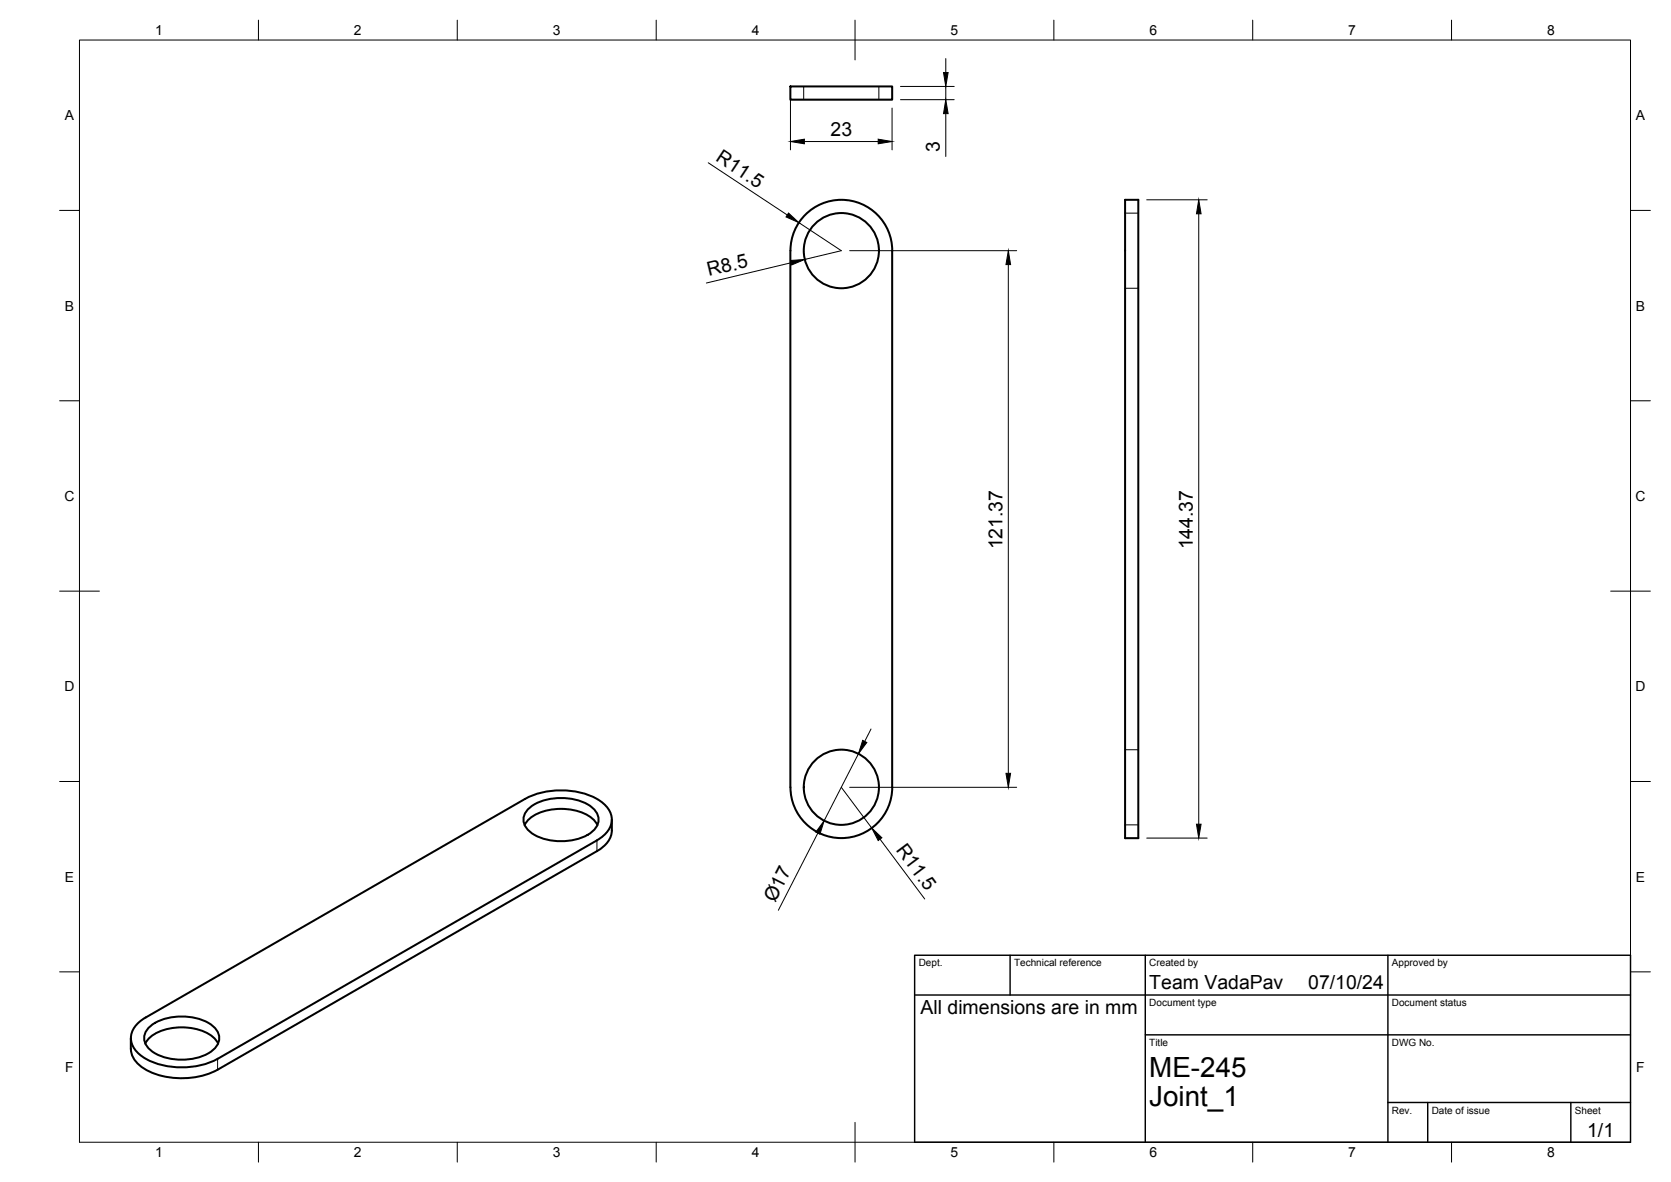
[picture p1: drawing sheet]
<svg xmlns="http://www.w3.org/2000/svg" width="420mm" height="297mm" viewBox="0 0 420 297" stroke-linecap="round" stroke-linejoin="round" font-family="sans-serif">
<!-- layer: Visible -->
<g fill="none" stroke="#000" stroke-width=".51">
<path d="M198.7 21.7h25.6v3.3h-25.6zM202.1 54.4a12.8 12.8 0 0 1 14-3.3 12.8 12.8 0 0 1 8.2 11.9v134.8a12.8 12.8 0 0 1-12.7 12.8 12.8 12.8 0 0 1-12.8-12.8v-134.8a12.7 12.7 0 0 1 3.3-8.6zM282.9 50.2h3.3v160.4h-3.3zM131.9 207.3a8.6 8.6 0 0 1 6.7-3.8 13.1 13.1 0 0 1 10.7 2.5l.9 1.3M132.7 203.4a13.2 13.2 0 0 1 11.9-2.5 7.9 7.9 0 0 1 5.7 3.9 4.1 4.1 0 0 1-2.6 5 14.5 14.5 0 0 1-14.2-.6 3.7 3.7 0 0 1-.8-5.8zM150.1 211.2l-95.4 54.9M150.1 211.2a6.3 6.3 0 0 0 3.7-5.7 7.1 7.1 0 0 0-4.8-5.3 20.3 20.3 0 0 0-17 .6l-95.4 54.9M153.8 206a7.3 7.3 0 0 1-.9 5.5 8.7 8.7 0 0 1-2.8 2.4l-95.4 54.9M36.7 255.7a6.3 6.3 0 0 0-3.8 5.6 7.1 7.1 0 0 0 4.9 5.3 20.3 20.3 0 0 0 16.9-.5M37.4 258.3a13.2 13.2 0 0 1 11.8-2.5 7.9 7.9 0 0 1 5.7 3.9 4.1 4.1 0 0 1-2.5 5 14.5 14.5 0 0 1-14.3-.6 3.7 3.7 0 0 1-.7-5.8zM32.9 260.9v2.7M32.9 263.6a6.7 6.7 0 0 0 4.4 5.6 20.2 20.2 0 0 0 17.4-.4"/>
<path d="M36.5 262.2a8.6 8.6 0 0 1 6.7-3.8 13.1 13.1 0 0 1 10.7 2.5l.9 1.3"/>
<circle cx="211.5" cy="63" r="9.5"/>
<circle cx="211.6" cy="197.8" r="9.5"/>
</g>
<!-- layer: Hidden -->
<path d="M202.1 21.7v3.3M221 21.7v3.3M282.9 53.6h3.3M282.9 72.4h3.3M282.9 188.4h3.3M282.9 207.3h3.3" fill="none" stroke="#000" stroke-width=".25"/>
<!-- layer: Visible Narrow -->
<path d="M150.1 211.2v2.7M54.7 266.1v2.7" fill="none" stroke="#000" stroke-width=".25"/>
<!-- layer: BORDER -->
<g fill="none" stroke="#000" stroke-width=".25">
<path d="M20 10.1h390v276.9h-390zM65 5.1v5M115 5.1v5M165 5.1v5M215 5.1v10M265 5.1v5M315 5.1v5M365 5.1v5M15 52.9h5M410 52.9h5M15 100.7h5M410 100.7h5"/>
<path d="M15 148.6h10M405 148.6h10M15 196.4h5M410 196.4h5M15 244.2h5M410 244.2h5M65 287v5M115 287v5M165 287v5M215 282.1v9.9M265 287v5M315 287v5"/>
<path d="M365 287v5"/>
</g>
<!-- layer: TITLEBLOCK -->
<path d="M230 240.1h180v46.9h-180zM230 250h180M254 240.1v9.9M288 240.1v46.9M349 240.1v46.9M288 260.1h122M349 277.1h61M359 277.1v9.9M395 277.1v9.9" fill="none" stroke="#000" stroke-width=".36"/>
<!-- layer: FD_Dimensions -->
<g fill="none" stroke="#000" stroke-width=".25">
<path d="M237.8 14.7v3.5M198.8 23.8v13.9M202.2 35.6h18.6M224.3 27.2v10.5M226.4 21.7h13.5M226.4 25h13.5M237.8 21.7v3.3M237.8 28.6v10.7M178.1 40.9l19.9 13.1M200.9 56l10.6 7-9.1 2.2M288.3 50.2h15.2M301.4 53.7v153.4"/>
<path d="M198.9 66l-21.3 5.1M213.6 63h42M253.5 66.5v127.8M211.5 197.9l7.7 10.2M213.6 197.9h42M215.8 189.4l-8.6 16.9M219 183.2l-1.6 3.1M205.6 209.4l-9.9 19.4M221.3 210.9l11.2 15M288.3 210.6h15.2"/>
</g>
<g fill="#000" stroke="#000" stroke-width=".25">
<path d="M237.2 18.2h1.2l-.6 3.5zM198.8 35.6l3.4-.6v1.1zM220.8 35l3.5 .6-3.5 .5zM237.8 25l.6 3.6h-1.2zM198.3 53.5l2.6 2.5-3.3-1.5zM301.4 50.2l.6 3.5h-1.2zM198.8 65.5l3.6-.3-3.3 1.4zM253.5 63l.6 3.5h-1.2zM216.9 186.1l1.1 .5-2.2 2.8zM252.9 194.3h1.2l-.6 3.6zM207.2 206.3l-1 3.3-1.1-.5zM219.2 208.1l2.5 2.4-.9 .7z"/>
<path d="M300.8 207.1h1.2l-.6 3.5z"/>
</g>
<g font-size="7">
<text x="289" y="270.6">ME-245</text>
<text x="289" y="278.1">Joint_1</text>
</g>
<g font-size="4.9">
<text x="208.9" y="34.1">23</text>
<text x="179.7" y="40.2" transform="rotate(33 179.7 40.2)">R11.5</text>
<text x="236.3" y="38.1" transform="rotate(-90 236.3 38.1)">3</text>
<text x="178.3" y="69.5" transform="rotate(-14 178.3 69.5)">R8.5</text>
<text x="252.1" y="138.1" transform="rotate(-90 252.1 138.1)">121.37</text>
<text x="300" y="138.1" transform="rotate(-90 300 138.1)">144.37</text>
<text x="225.1" y="213.6" transform="rotate(53 225.1 213.6)">R11.5</text>
<text x="194.9" y="227" transform="rotate(-63 194.9 227)">Ø17</text>
<text x="289" y="248.5">Team VadaPav</text>
<text x="329" y="248.5">07/10/24</text>
<text x="231.5" y="254.9">All dimensions are in mm</text>
<text x="399.1" y="285.7">1/1</text>
</g>
<g font-size="3.5">
<text x="39" y="8.8">1</text>
<text x="89" y="8.8">2</text>
<text x="139" y="8.8">3</text>
<text x="189" y="8.8">4</text>
<text x="239" y="8.8">5</text>
<text x="289" y="8.8">6</text>
<text x="339" y="8.8">7</text>
<text x="389" y="8.8">8</text>
<text x="16.3" y="30.2">A</text>
<text x="411.3" y="30.2">A</text>
<text x="16.3" y="78">B</text>
<text x="411.3" y="78">B</text>
<text x="16.2" y="125.9">C</text>
<text x="411.2" y="125.9">C</text>
<text x="16.2" y="173.7">D</text>
<text x="411.2" y="173.7">D</text>
<text x="16.3" y="221.6">E</text>
<text x="411.3" y="221.6">E</text>
<text x="16.4" y="269.4">F</text>
<text x="411.4" y="269.4">F</text>
<text x="39" y="290.8">1</text>
<text x="89" y="290.8">2</text>
<text x="139" y="290.8">3</text>
<text x="189" y="290.8">4</text>
<text x="239" y="290.8">5</text>
<text x="289" y="290.8">6</text>
<text x="339" y="290.8">7</text>
<text x="389" y="290.8">8</text>
</g>
<g font-size="2.5">
<text x="231" y="242.9">Dept.</text>
<text x="255" y="242.9">Technical reference</text>
<text x="289" y="242.9">Created by</text>
<text x="350" y="242.9">Approved by</text>
<text x="289" y="252.8">Document type</text>
<text x="350" y="252.8">Document status</text>
<text x="289" y="262.9">Title</text>
<text x="350" y="262.9">DWG No.</text>
<text x="350" y="279.9">Rev.</text>
<text x="360" y="279.9">Date of issue</text>
<text x="396" y="279.9">Sheet</text>
</g>
</svg>
